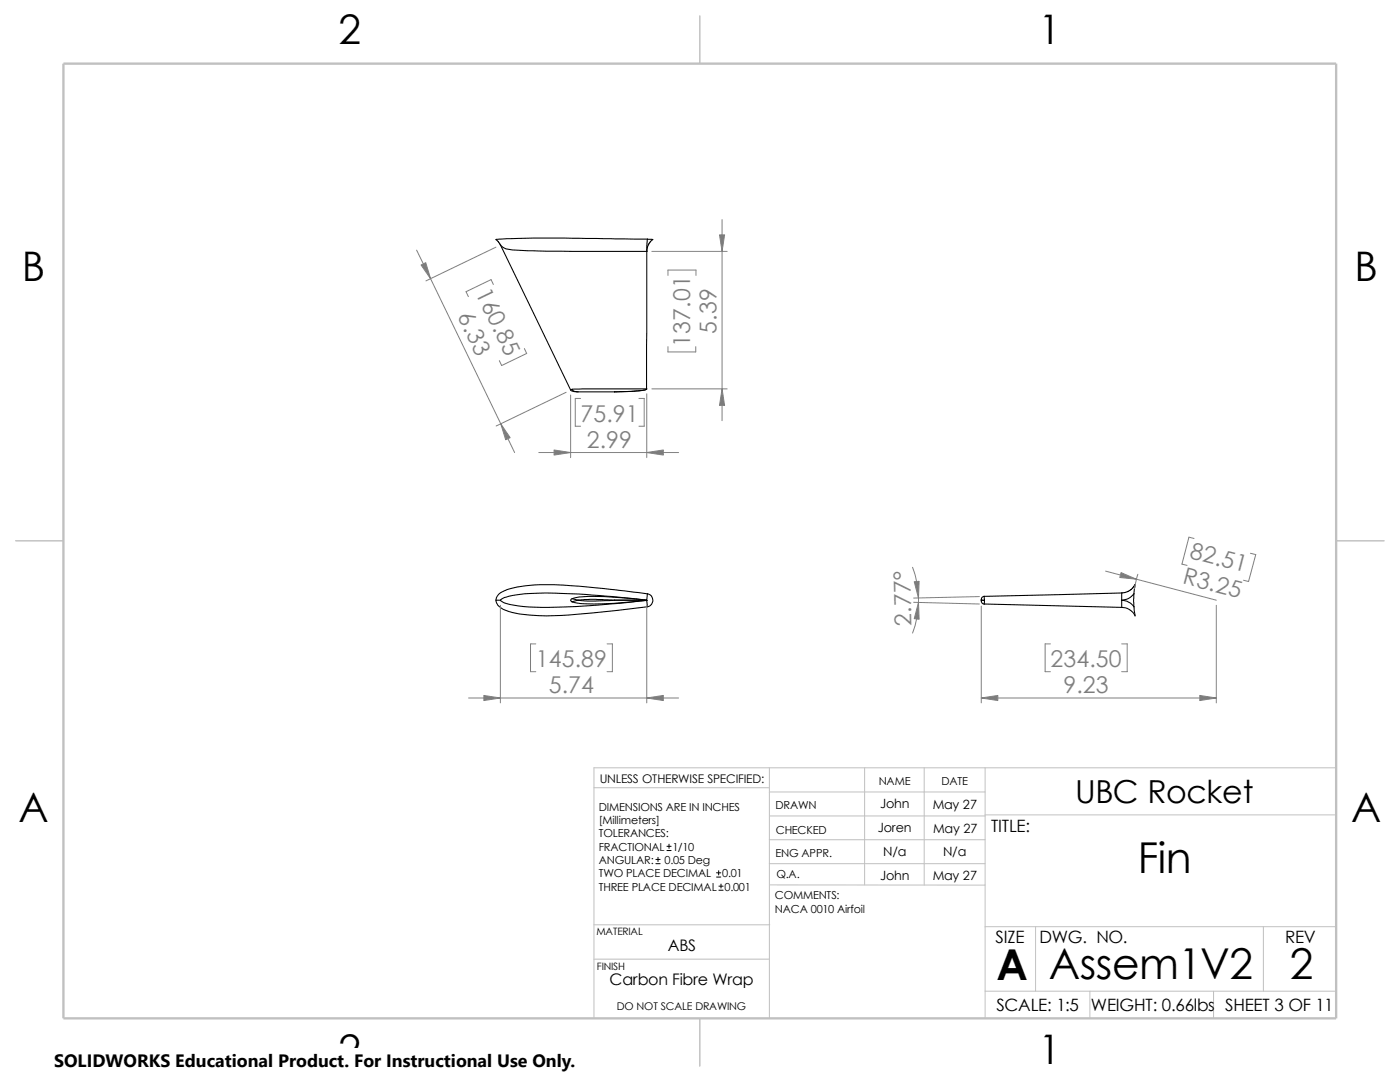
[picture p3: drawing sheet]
<svg xmlns="http://www.w3.org/2000/svg" width="279mm" height="216mm" viewBox="0 0 279 216" stroke-linecap="round" stroke-linejoin="round" font-family="sans-serif">
<g fill="none" stroke="#c0c0c0" stroke-width=".2">
<path d="M118.5 157.2h35M153.5 158h43.1M153.5 153.2v50M172.6 153.2v23.4M184.4 153.2v23.4M196.6 153.2v50M266.7 153.2h-148.2v50M153.5 167.6h43.1M153.5 162.8h43.1M153.5 176.6h43.1M153.5 172.3h43.1M196.6 162.6h70.1"/>
<path d="M118.5 191.4h35M118.5 184.5h35.1M196.6 197.8h70.1M196.6 184.9h70.1M206.7 184.9v12.9M217.5 197.8v5.4M242.2 197.8v5.4M252.1 184.9v12.9"/>
</g>
<path d="M139.7 3.2v9.5M3.1 107.9h9.6M266.7 107.9h9.5M139.7 203.2v9.5" fill="none" stroke="#c0c0c0" stroke-width=".21"/>
<path d="M12.7 12.7h254v190.5h-254z" fill="none" stroke="#c0c0c0" stroke-width=".47"/>
<g fill="none" stroke="#000" stroke-width=".21">
<path d="M129.1 50.2l-21.7-.1a27.4 27.4 0 0 1-6.7-.6l-.8-.6 14 28.9M129.1 50.2h.1M129.1 50.2l-.1 27.4M129.2 47.7l1.1 .1M129.2 47.7l-.1 2.5M129.2 47.7l-7.3-.1a299.3 299.3 0 0 0-22.8 .2l.7 1.1M130.3 47.8l-.8 .9-.4 1.5M113.9 77.8l.4 .3 1.1 .1M114.2 77.7l-.3 .1M114.2 77.7l.5 .4 .7 .1M122.7 78.2h.1M129.1 77.6l-14.9 .1"/>
<path d="M129.1 77.6h.1M129.1 77.6l-.2 .1a34.4 34.4 0 0 1-7.3 .5h-6.2M99 119.8a2.31 2.31 0 0 0 1.8 2 31.6 31.6 0 0 0 12.6 .9l15.8-1.6M99 119.8h.9M99.9 119.8a3.8 3.8 0 0 1 2.3-1 66.6 66.6 0 0 1 16.1-.1l10.8 1.1M99.9 119.8a3.9 3.9 0 0 0 2.5 .9 76.5 76.5 0 0 0 17.5 0l9.2-.9M114.2 119.5l.4-.2a31.1 31.1 0 0 1 9.8 0l4.7 .5M114.2 119.5l-.3 .3 .3 .3M114.2 119.5l1.2 .3M115.4 119.8l2.4-.2 4.8 .2M115.4 119.8l-1.2 .3M115.4 119.8a37.3 37.3 0 0 0 7.2 0"/>
<path d="M122.6 119.8h6.5M129.1 119.8h-.1a78.6 78.6 0 0 1-13.1 .6l-1.7-.3M129.1 119.8h.1M129.1 119.8l.1 1.3M129.2 118.5l-.1 1.3M129.2 118.5a1.31 1.31 0 0 1 1.1 1.3 1.31 1.31 0 0 1-1.1 1.3M129.2 118.5a179.1 179.1 0 0 0-21.4-1.8 18.1 18.1 0 0 0-7.8 1.5l-.6 .6-.4 1M195.8 119.8v.1a.58 .58 0 0 0 .6 .6M195.8 119.8h.7M196.4 119a.64 .64 0 0 0-.6 .8M196.4 119l.1 .8M196.4 119h.1"/>
<path d="M196.5 119.8l-.1 .7M196.5 119.8h.1M223.9 119.8v1.4M223.9 119.8h.1M223.9 119.8a3.1 3.1 0 0 1 2.4 1.3M223.9 118.3l-27.5 .7M223.9 118.3v1.5M226.3 118.5a3.1 3.1 0 0 1-2.4 1.3M226.3 118.5v2.6M226.5 116.6l-.4 .6-.6 .6-1 .4-.6 .1M226.5 116.7l-.2 1.8M196.4 120.5l27.5 .7"/>
<path d="M196.4 120.5h.1M226.3 121.1l.2 1.8a2.93 2.93 0 0 0-2.6-1.7"/>
</g>
<path d="M130.9 172.3h.8M130.9 171.5h.8M131.3 171.1v.8M133.1 169.7h.8M133.1 168.9h.8M133.5 168.4v.9M143 175h.8M143 174.2h.8M143.4 173.7v.9M143.5 177.6h.8M143.5 176.8h.8M143.9 176.4v.8" fill="none" stroke="#000" stroke-width=".2"/>
<g fill="none" stroke="#808080" stroke-width=".2">
<path d="M83.1 49.9l19.6 40.4M98.5 56.8l-.5-1-5 2.4 .5 1M99 49.3l-14 6.7M130.1 50.2h15M133.3 54.9v-1h5.6v1M144.1 43.8v40.1M104.6 69.6l.5 .9-5 2.4-.4-.9M113 78.3l-14 6.7M113.9 78.8v12.5M115.9 79.5h-1.1v5.5h1.1M127.5 79.5h1.1v5.5h-1.1M129.1 78.6v12.7"/>
<path d="M130.1 77.6h15M133.3 69.2v1h5.6v-1M107.5 90.3h27.9M182.1 113.2a18.8 18.8 0 0 1 0 13.1M195.5 119l-13.2 .3M220.6 114l22.1 5.8M227.1 114.6l-.7 2.9M238.3 107.4l-1-.2-1.4 5.4 1 .2M249.6 110.4l1 .3-1.4 5.3-1-.2M93.5 139.3h41.9M99.9 120.8v19.5M106.9 128.5h-1v5.5h1"/>
<path d="M121.2 128.5h1v5.5h-1M129.1 120.8v19.5M182.3 120.2l13.2 .3M195.8 139.3h46.9M195.8 120.9v19.4M209.6 128.5h-1v5.5h1M223.9 128.5h1.1v5.5h-1.1M242.7 120.8v19.5"/>
</g>
<g fill="#808080" stroke="#808080" stroke-width=".2">
<path d="M96.6 138.8l3.3 .5-3.3 .5z"/>
<path d="M129.1 139.3l3.3-.5v1z"/>
<path d="M84 52.9l1-.5 .9 3.2z"/>
<path d="M99.9 84.6l1.9 2.7-.9 .5z"/>
<path d="M129.1 90.3l3.3-.5v1z"/>
<path d="M110.6 89.8l3.3 .5-3.3 .5z"/>
<path d="M144.1 77.6l.5 3.3h-1z"/>
<path d="M143.6 46.9h1l-.5 3.3z"/>
<path d="M195.8 139.3l3.3-.5v1z"/>
<path d="M223.7 114.3l3.1 1.3-3.3-.4z"/>
<path d="M239.4 138.8l3.3 .5-3.3 .5z"/>
<path d="M183.3 120.2l.1 3.4-.9-.2z"/>
<path d="M182.5 116.1l.9-.1-.1 3.3z"/>
</g>
<path d="M10.8 209.2h104.1v6.7h-104.1z" fill="#fff"/>
<g font-size="8.5">
<text x="227.1" y="174.1">Fin</text>
<text x="198.8" y="195.5">A</text>
<text x="209.3" y="195.3">Assem1V2</text>
<text x="257.4" y="195.3">2</text>
</g>
<g font-size="8.1">
<text x="67.6" y="8.8">2</text>
<text x="207.3" y="8.8">1</text>
<text x="4.4" y="56.1">B</text>
<text x="270.3" y="56.1">B</text>
<text x="3.7" y="164.1">A</text>
<text x="269.6" y="164.1">A</text>
<text x="67.6" y="212.3">2</text>
<text x="207.3" y="212.3">1</text>
</g>
<text font-size="6.3" x="214.6" y="160.3">UBC Rocket</text>
<g font-size="4.6" fill="#808080">
<text x="94.8" y="58.5" transform="rotate(64 94.8 58.5)">160.85</text>
<text x="91.2" y="63.1" transform="rotate(64 91.2 63.1)">6.3</text>
<text x="137.8" y="69.2" transform="rotate(-90 137.8 69.2)">137.01</text>
<text x="143" y="66.6" transform="rotate(-90 143 66.6)">5.39</text>
<text x="115.9" y="84.1">75.91</text>
<text x="117.1" y="89.4">2.99</text>
<text x="237.3" y="111.3" transform="rotate(15 237.3 111.3)">82.51</text>
<text x="235.8" y="116.4" transform="rotate(15 235.8 116.4)">R3.25</text>
<text x="181.9" y="124.9" transform="rotate(-91 181.9 124.9)">2.77°</text>
<text x="106.9" y="133.1">145.89</text>
<text x="209.6" y="133.1">234.50</text>
<text x="109.5" y="138.3">5.74</text>
<text x="212.2" y="138.3">9.23</text>
</g>
<text font-size="3.6" x="10.8" y="213">SOLIDWORKS Educational Product. For Instructional Use Only.</text>
<g font-size="3.4">
<text x="197.8" y="166">TITLE:</text>
<text x="198.7" y="188.1">SIZE</text>
<text x="207.5" y="188.1">DWG. NO.</text>
<text x="256.5" y="188.2">REV</text>
<text x="198.8" y="201.7">SCALE: 1:5</text>
<text x="217.7" y="201.8">WEIGHT: 0.66lbs</text>
<text x="244.5" y="201.7">SHEET 3 OF 11</text>
</g>
<g font-size="3.2">
<text x="133.3" y="189.8">ABS</text>
<text x="121.7" y="196.6">Carbon Fibre Wrap</text>
</g>
<g font-size="2.5">
<text x="175.6" y="161.3">John</text>
<text x="186.1" y="161.4">May 27</text>
<text x="175.2" y="166.1">Joren</text>
<text x="186.2" y="166.2">May 27</text>
<text x="176.3" y="170.8">N/a</text>
<text x="188.2" y="170.8">N/a</text>
<text x="175.6" y="175.6">John</text>
<text x="186.1" y="175.6">May 27</text>
</g>
<text font-size="2.4" x="119.7" y="156.2">UNLESS OTHERWISE SPECIFIED:</text>
<g font-size="2.2">
<text x="119.5" y="161.8">DIMENSIONS ARE IN INCHES</text>
<text x="154.8" y="161.5">DRAWN</text>
<text x="175.4" y="156.7">NAME</text>
<text x="187.9" y="156.7">DATE</text>
<text x="119.5" y="164.4">[Millimeters]</text>
<text x="119.5" y="167.1">TOLERANCES:</text>
<text x="154.8" y="166.3">CHECKED</text>
<text x="119.5" y="169.8">FRACTIONAL 1/10</text>
<text x="119.5" y="172.4">ANGULAR:</text>
<text x="132.6" y="172.4">0.05 Deg</text>
<text x="154.8" y="171">ENG APPR.</text>
<text x="119.5" y="175">TWO PLACE DECIMAL</text>
<text x="119.5" y="177.7">THREE PLACE DECIMAL 0.001</text>
<text x="144.1" y="175">0.01</text>
<text x="154.6" y="179.5">COMMENTS:</text>
<text x="154.9" y="175.2">Q.A.</text>
<text x="154.6" y="182.1">NACA 0010 Airfoil</text>
</g>
<text font-size="2.1" x="123.1" y="201.6">DO NOT SCALE DRAWING</text>
<g font-size="2">
<text x="119" y="186.6">MATERIAL</text>
<text x="119.1" y="193.5">FINISH</text>
</g>
</svg>
